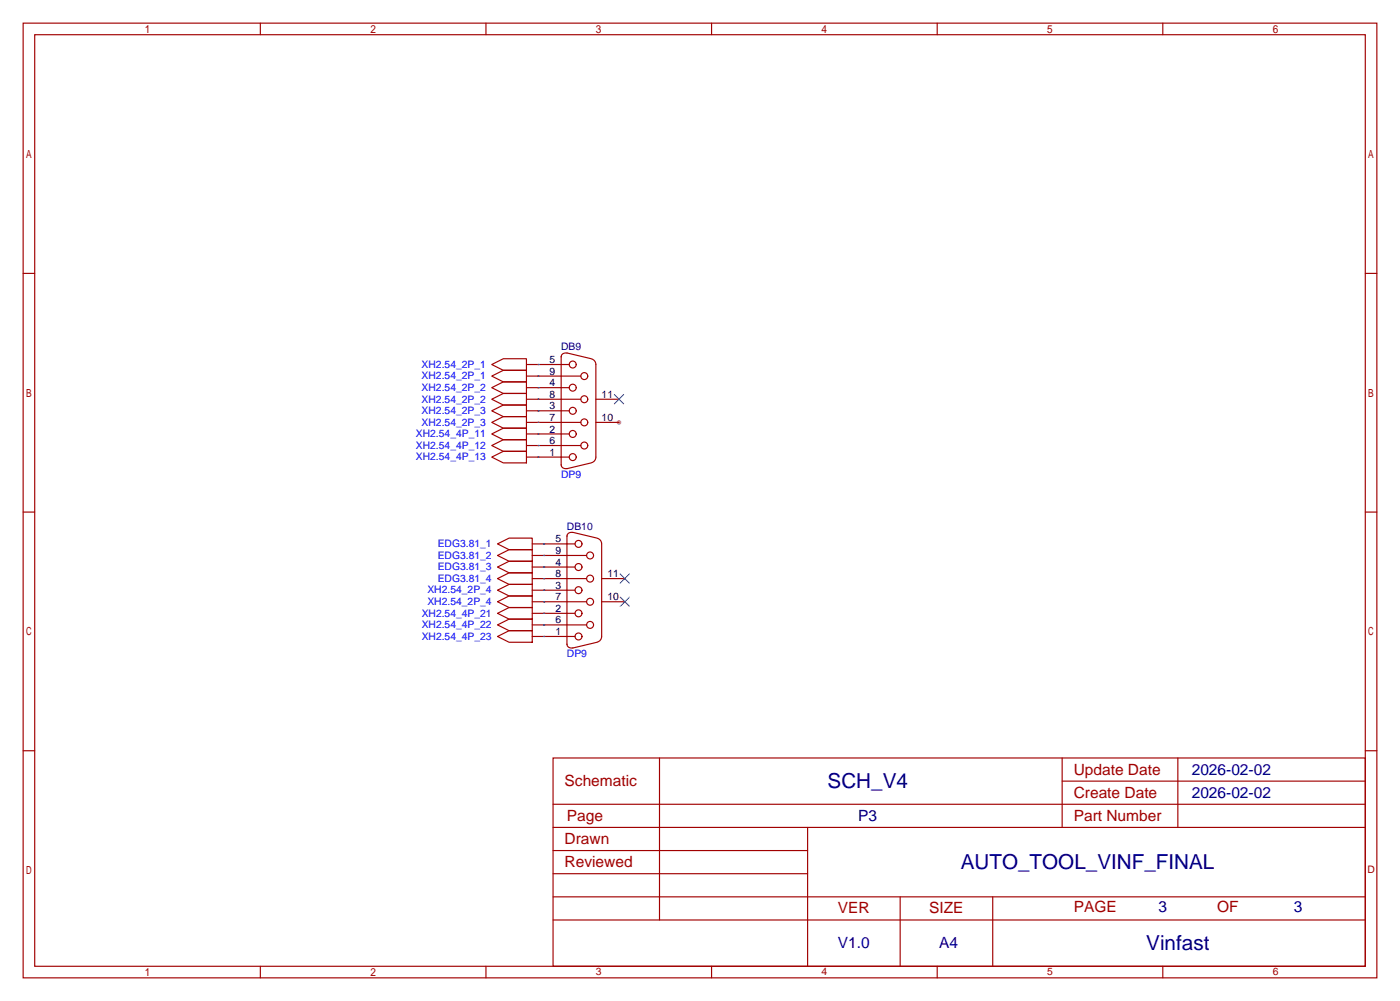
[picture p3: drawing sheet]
<svg xmlns="http://www.w3.org/2000/svg" width="307mm" height="220mm" viewBox="0 0 307 220" stroke-linecap="round" stroke-linejoin="round" font-family="sans-serif">
<circle cx="135.9" cy="92.7" r=".51" fill="#999"/>
<g fill="none" stroke="#a10000" stroke-width=".25">
<path d="M5.1 5.1h297.2v209.5h-297.2zM7.6 7.6h292.1v204.5h-292.1zM57.1 5.1v2.5M106.7 5.1v2.5M156.2 5.1v2.5M205.7 5.1v2.5M255.3 5.1v2.5M5.1 60h2.5M123.2 78.2v23.9M123.2 78.3a.95 .95 0 0 1 1.3-.8l5.3 1.2M129.9 78.8a1.27 1.27 0 0 1 .9 1.2v20.3a1.27 1.27 0 0 1-.9 1.3M299.7 60h2.6"/>
<path d="M107.9 80l2.6-1.3h5.1v2.6h-5.1zM107.9 82.5l2.6-1.2h5.1v2.5h-5.1zM107.9 85.1l2.6-1.3h5.1v2.6h-5.1zM107.9 87.6l2.6-1.2h5.1v2.5h-5.1zM107.9 90.2l2.6-1.3h5.1v2.5h-5.1zM107.9 92.7l2.6-1.3h5.1v2.6h-5.1zM107.9 95.2l2.6-1.2h5.1v2.5h-5.1zM107.9 97.8l2.6-1.3h5.1v2.6h-5.1zM115.6 85.1h9.4M115.6 80h9.4M115.6 90.2h9.4M115.6 82.5h11.9"/>
<path d="M115.6 95.2h9.4M115.6 87.6h11.9M115.6 92.7h11.9M115.6 97.8h11.9M130.8 87.6h5.1M130.8 92.7h5.1M5.1 112.4h2.5M107.9 100.3l2.6-1.2h5.1v2.5h-5.1zM109.2 119.4l2.6-1.3h5v2.5h-5zM115.6 100.3h9.4M116.8 119.4h9.4M124.5 117.6v23.9"/>
<path d="M125.7 116.8l5.4 1.3M125.8 116.9a1 1 0 0 0-1.3 .8M129.8 101.6l-5.3 1.2a1 1 0 0 1-1.3-.8M131.2 118.2a1.27 1.27 0 0 1 .9 1.2v20.3a1.27 1.27 0 0 1-1 1.2M299.7 112.4h2.6M109.2 121.9l2.6-1.3h5v2.6h-5zM109.2 124.5l2.6-1.3h5v2.5h-5zM109.2 127l2.6-1.3h5v2.6h-5zM109.2 134.6l2.6-1.3h5v2.6h-5zM109.2 137.2l2.6-1.3h5v2.5h-5zM109.2 139.7l2.6-1.3h5v2.6h-5zM109.2 129.5l2.6-1.2h5v2.5h-5z"/>
<path d="M109.2 132.1l2.6-1.3h5v2.5h-5zM116.8 124.5h9.4M116.8 129.5h9.4M116.8 121.9h12M116.8 134.6h9.4M116.8 127h12M116.8 139.7h9.4M116.8 132.1h12M116.8 137.2h12M132.1 127h5.1M132.1 132.1h5.1M124.5 141.4a.95 .95 0 0 0 1.3 .8"/>
<path d="M131.1 141l-5.4 1.2M5.1 164.8h2.5M121.4 166.4h178.3v45.7h-178.3zM121.4 176.5h178.3M144.8 166.4v35.5M233.2 166.4v15.2M233.2 171.4h66.5M258.6 166.4v15.2M299.7 164.8h2.6M121.4 186.7h55.9M121.4 181.6h178.3M121.4 196.8h178.3"/>
<path d="M121.4 191.8h55.9M177.3 181.6v30.5M197.6 196.8v15.3M217.9 196.8v15.3M57.1 212.1v2.5M106.7 212.1v2.5M121.4 201.9h178.3M156.2 212.1v2.5M205.7 212.1v2.5M255.3 212.1v2.5"/>
<circle cx="125.7" cy="85.1" r=".76"/>
<circle cx="125.7" cy="80" r=".76"/>
<circle cx="125.7" cy="95.2" r=".76"/>
<circle cx="125.7" cy="90.2" r=".76"/>
<circle cx="128.3" cy="92.7" r=".76"/>
<circle cx="128.3" cy="87.6" r=".76"/>
<circle cx="128.3" cy="97.8" r=".76"/>
<circle cx="128.3" cy="82.5" r=".76"/>
<circle cx="125.7" cy="100.3" r=".76"/>
<circle cx="127" cy="119.4" r=".76"/>
<circle cx="127" cy="139.7" r=".76"/>
<circle cx="127" cy="129.5" r=".76"/>
<circle cx="127" cy="134.6" r=".76"/>
<circle cx="127" cy="124.5" r=".76"/>
<circle cx="129.5" cy="137.2" r=".76"/>
<circle cx="129.5" cy="132.1" r=".76"/>
<circle cx="129.5" cy="127" r=".76"/>
<circle cx="129.5" cy="121.9" r=".76"/>
</g>
<path d="M134.9 86.6l2 2M136.9 86.6l-2 2M136.1 126l2.1 2M136.1 131.1l2.1 2M138.2 126l-2.1 2M138.2 131.1l-2.1 2" fill="none" stroke="#3c3" stroke-width=".25"/>
<g fill="none" stroke="#008700" stroke-width=".25">
<path d="M118.1 80h.1M118.1 82.5h.1M118.1 85.1h.1M118.1 87.6h.1M118.1 90.2h.1M118.1 92.7h.1M118.1 95.2h.1M118.1 97.8h.1M118.1 100.3h.1M119.4 119.4h.1M119.4 121.9h.1M119.4 124.5h.1"/>
<path d="M119.4 127h.1M119.4 134.6h.1M119.4 137.2h.1M119.4 139.7h.1M119.4 129.5h.1M119.4 132.1h.1"/>
</g>
<g font-size="4.5" fill="#000080">
<text x="181.7" y="172.9">SCH_V4</text>
<text x="210.9" y="190.7">AUTO_TOOL_VINF_FINAL</text>
<text x="251.6" y="208.5">Vinfast</text>
</g>
<g font-size="3.4" fill="#a00000">
<text x="124" y="172.5">Schematic</text>
<text x="235.7" y="170">Update Date</text>
<text x="235.7" y="175.1">Create Date</text>
<text x="124" y="185.2">Drawn</text>
<text x="124.5" y="180.2">Page</text>
<text x="235.7" y="180.2">Part Number</text>
<text x="124" y="190.3">Reviewed</text>
<text x="184" y="200.5">VER</text>
<text x="204" y="200.5">SIZE</text>
<text x="235.7" y="200.2">PAGE</text>
<text x="267.2" y="200.2">OF</text>
</g>
<g font-size="3.4" fill="#000080">
<text x="261.6" y="170">2026-02-02</text>
<text x="261.6" y="175.1">2026-02-02</text>
<text x="188.4" y="180.2">P3</text>
<text x="254.3" y="200.2">3</text>
<text x="284" y="200.2">3</text>
<text x="184" y="208.1">V1.0</text>
<text x="206.2" y="208.1">A4</text>
</g>
<g font-size="2.3" fill="#000080">
<text x="123.2" y="76.9">DB9</text>
<text x="124.5" y="116.3">DB10</text>
</g>
<g font-size="2.3" fill="#00f">
<text x="92.6" y="80.7">XH2.54_2P_1</text>
<text x="92.6" y="83.3">XH2.54_2P_1</text>
<text x="92.6" y="85.8">XH2.54_2P_2</text>
<text x="92.6" y="88.4">XH2.54_2P_2</text>
<text x="91.3" y="96">XH2.54_4P_11</text>
<text x="92.6" y="90.9">XH2.54_2P_3</text>
<text x="92.6" y="93.4">XH2.54_2P_3</text>
<text x="91.3" y="98.5">XH2.54_4P_12</text>
<text x="91.3" y="101.1">XH2.54_4P_13</text>
<text x="123.2" y="104.9">DP9</text>
<text x="96.1" y="120.1">EDG3.81_1</text>
<text x="96.1" y="122.6">EDG3.81_2</text>
<text x="96.1" y="125.2">EDG3.81_3</text>
<text x="93.8" y="130.3">XH2.54_2P_4</text>
<text x="96.1" y="127.7">EDG3.81_4</text>
<text x="92.6" y="135.3">XH2.54_4P_21</text>
<text x="92.6" y="137.9">XH2.54_4P_22</text>
<text x="93.8" y="132.8">XH2.54_2P_4</text>
<text x="92.6" y="140.4">XH2.54_4P_23</text>
<text x="124.5" y="144.2">DP9</text>
</g>
<g font-size="2.3">
<text x="120.7" y="79.7">5</text>
<text x="120.7" y="82.2">9</text>
<text x="120.7" y="84.8">4</text>
<text x="120.7" y="89.9">3</text>
<text x="120.7" y="87.3">8</text>
<text x="132.1" y="87.3">11</text>
<text x="120.7" y="94.9">2</text>
<text x="120.7" y="92.4">7</text>
<text x="132.1" y="92.4">10</text>
<text x="120.7" y="100">1</text>
<text x="120.7" y="97.5">6</text>
<text x="121.9" y="119.1">5</text>
<text x="121.9" y="124.1">4</text>
<text x="121.9" y="121.6">9</text>
<text x="121.9" y="129.2">3</text>
<text x="121.9" y="126.7">8</text>
<text x="121.9" y="131.8">7</text>
<text x="133.3" y="126.7">11</text>
<text x="133.3" y="131.8">10</text>
<text x="121.9" y="134.3">2</text>
<text x="121.9" y="136.8">6</text>
<text x="121.9" y="139.4">1</text>
</g>
<g font-size="2.3" fill="#a00000">
<text x="300.2" y="191.7">D</text>
<text x="130.8" y="214.1">3</text>
<text x="180.3" y="214.1">4</text>
<text x="229.9" y="214.1">5</text>
<text x="279.4" y="214.1">6</text>
</g>
</svg>
